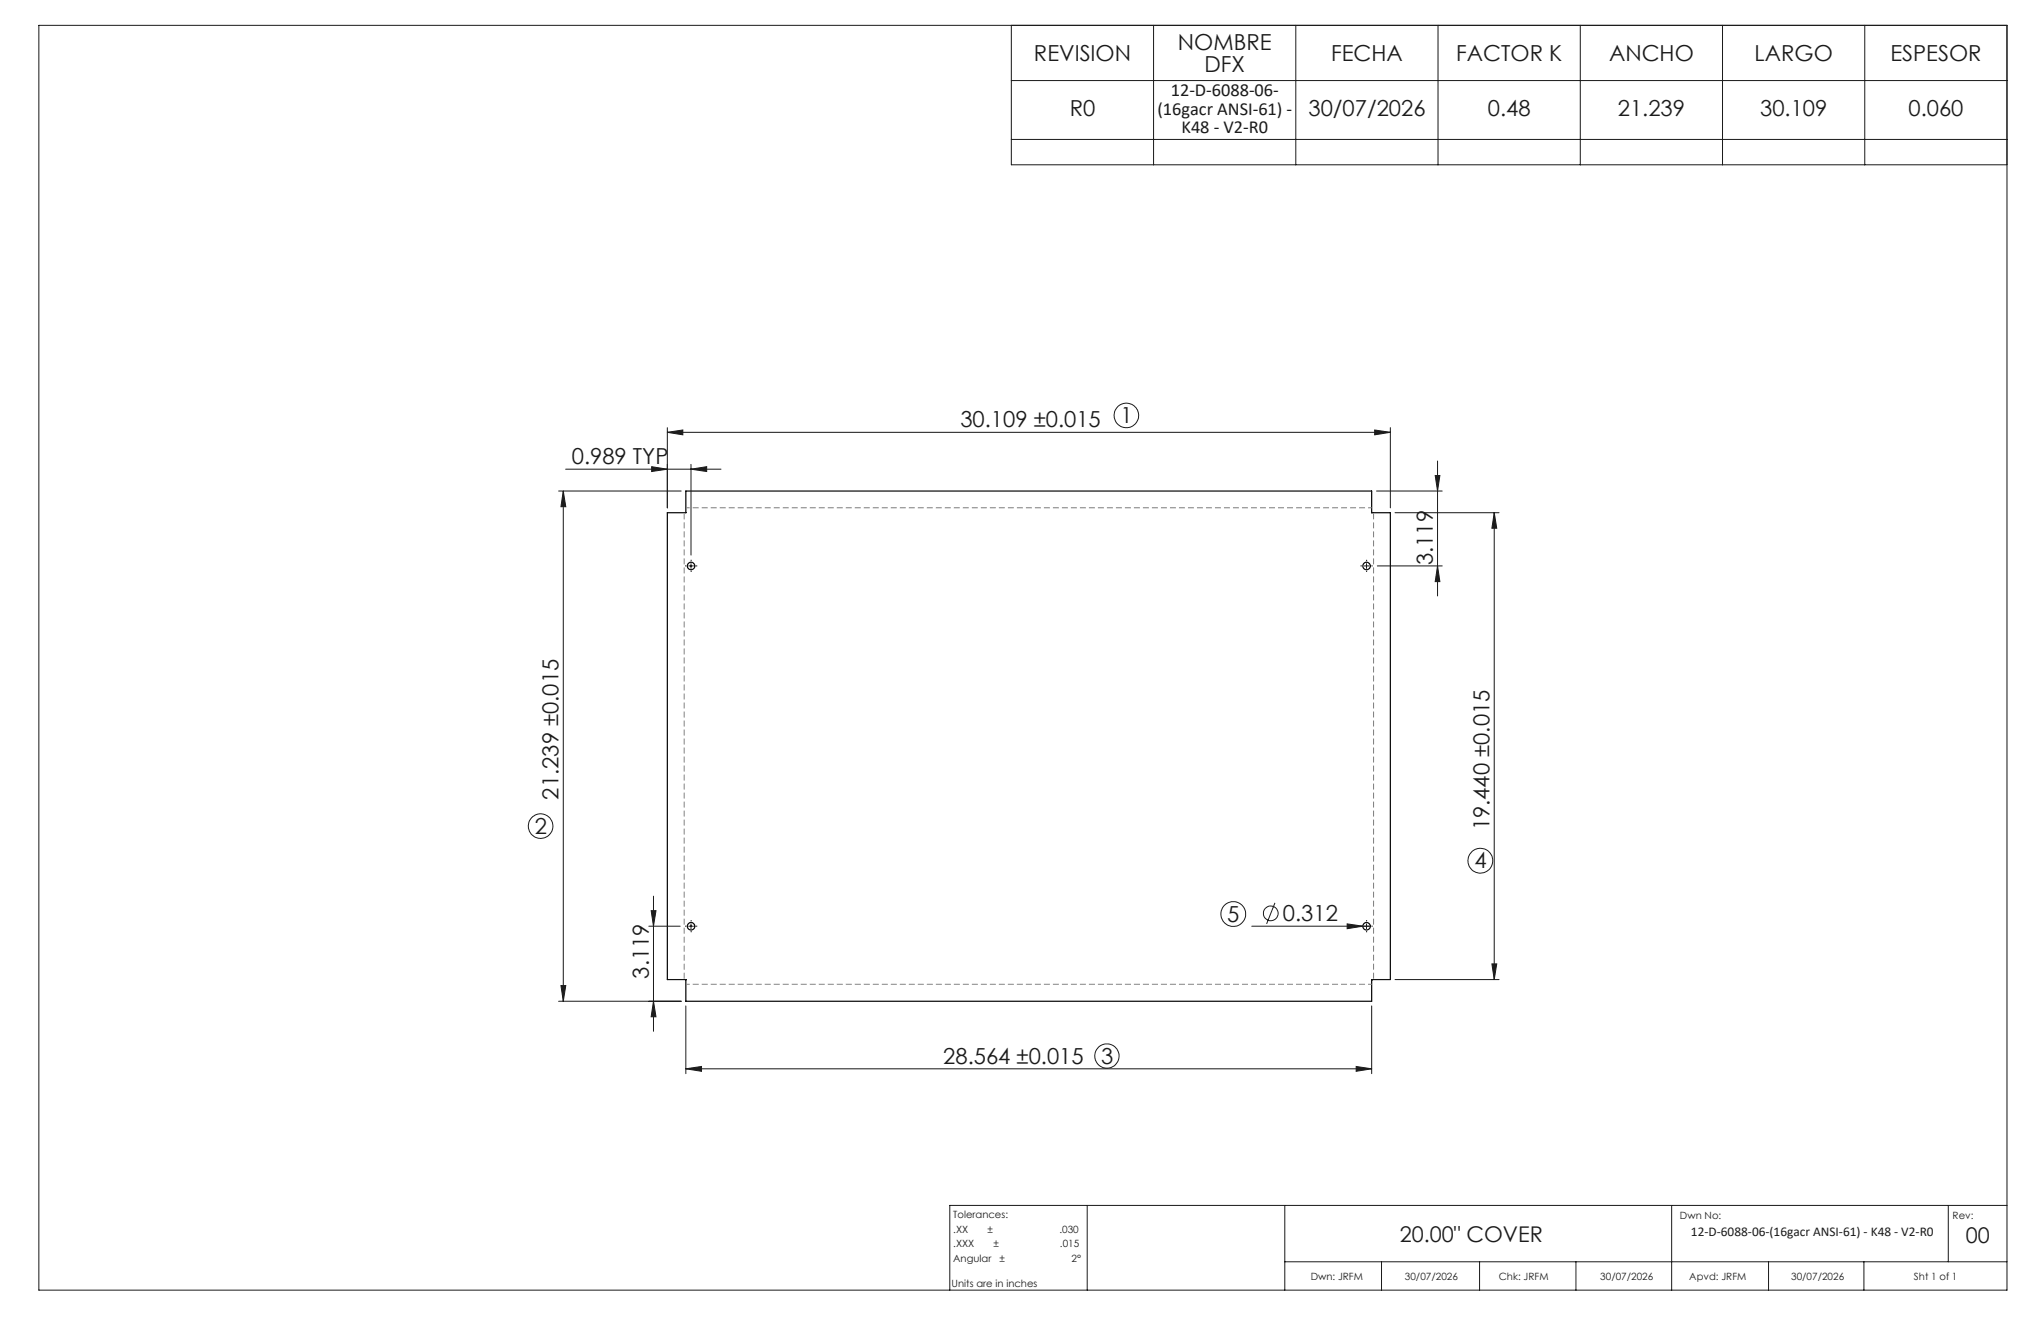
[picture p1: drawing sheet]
<svg xmlns="http://www.w3.org/2000/svg" width="432mm" height="279mm" viewBox="0 0 432 279" stroke-linecap="round" stroke-linejoin="round" font-family="sans-serif">
<g fill="none" stroke="#191924" stroke-width=".21">
<path d="M8.2 5.4h416.4v267.5h-416.4zM214 5.4v29.5h210.6M214 17h210.6M244.1 5.4v29.5M274.1 5.4v29.5M304.2 5.4v29.5M334.3 5.4v29.5M364.4 5.4v29.5M394.5 5.4v29.5M214 29.5h210.6M119.7 99.2h32.8M137.9 98.7l3.3 .5-3.3 .5z"/>
<path d="M141.2 91.4l3.3-.5v1.1zM141.2 90.5v16.9M141.2 91.4h152.9M146.2 99.2l3.3-.5v1zM146.2 98.2v19.2M290.8 90.9l3.3 .5-3.3 .6zM294.1 90.5v16.9M304.1 97.5v28.5M118.2 103.9h25.9M119.2 103.9l.5 3.3h-1zM119.2 103.9v107.9M145.7 119.7h1"/>
<path d="M146.2 119.2v1M288.6 119.7h1M289.1 119.2v1M291.2 103.9h13.9M291.4 119.7h13.7M295.1 108.4h22M303.6 100.6h1l-.5 3.3zM304.1 119.7l.5 3.3h-1zM316.1 108.4l.6 3.3h-1.1zM316.1 108.4v98.8M137.3 195.9h6.6M137.8 192.6h1l-.5 3.3z"/>
<path d="M138.3 189.5v28.6M145.7 195.9h1M146.2 195.4v1M264.8 195.9h25.1M269.7 191l-1.7 4.4M285 195.4l3.3 .5-3.3 .5zM289.1 195.4v1M118.2 211.8h25.9M118.7 208.5h1l-.5 3.3zM138.3 211.8l.5 3.3h-1zM145.1 212.8v14.3M290.2 212.8v14.3"/>
<path d="M295.1 207.2h22M315.6 203.9h1.1l-.6 3.3zM145.1 226.1l3.3-.5v1zM145.1 226.1h145.1M286.9 225.6l3.3 .5-3.3 .5zM230 255v17.9M271.8 255v17.9M353.7 255v17.9M412.2 255v11.9M424.6 255h-223.7v17.9M271.8 266.9h152.8M292.3 266.9v6"/>
<path d="M313 266.9v6M333.4 266.9v6M374.2 266.9v6M394.3 266.9v6"/>
<circle cx="238.3" cy="87.9" r="2.6"/>
<circle cx="114.4" cy="174.7" r="2.61"/>
<circle cx="260.9" cy="193.3" r="2.62"/>
<circle cx="268.9" cy="193.2" r="1.55"/>
<circle cx="313.2" cy="182" r="2.62"/>
<circle cx="234.2" cy="223.4" r="2.57"/>
</g>
<g fill="none" stroke="#000" stroke-width=".25">
<path d="M145.1 108.4v-4.5h145.1v4.5M145.1 108.4h-3.9v98.8h3.9v4.6h145.1v-4.6h3.9v-98.8h-3.9M145.1 108.4h.1M290.2 108.4h.1M290.2 207.2h.1"/>
<circle cx="146.2" cy="119.7" r=".8"/>
<circle cx="289.1" cy="119.7" r=".8"/>
<circle cx="146.2" cy="195.9" r=".8"/>
<circle cx="289.1" cy="195.9" r=".8"/>
</g>
<g fill="none" stroke="#191924" stroke-width=".21" stroke-dasharray="15.2 1.3 1.3 1.3" stroke-linecap="butt">
<path d="M145.2 119.7h-.3M146.2 118.7v-.3M147.2 119.7h.3M288.1 119.7h-.3M289.1 118.7v-.3M290.1 119.7h.3M146.2 120.7v.3M289.1 120.7v.3M145.2 195.9h-.3M146.2 194.9v-.3M146.2 196.9v.3M147.2 195.9h.3"/>
<path d="M288.1 195.9h-.3M289.1 194.9v-.3M289.1 196.9v.3M290.1 195.9h.3"/>
</g>
<path d="M144.8 108.4v98.8M290.6 207.2v-98.8" fill="none" stroke="#808080" stroke-width=".21" stroke-dasharray="1.3 .6" stroke-dashoffset="-.2" stroke-linecap="butt"/>
<path d="M290.2 107.4h-145.1M145.1 208.2h145.1" fill="none" stroke="#808080" stroke-width=".21" stroke-dasharray="1.3 .6" stroke-dashoffset=".5" stroke-linecap="butt"/>
<g fill="#191924">
<path d="M285 195.4l3.3 .5-3.3 .5z"/>
<path d="M286.9 225.6l3.3 .5-3.3 .5zM145.1 226.1l3.3-.5v1zM146.2 99.2l3.3-.5v1zM137.9 98.7l3.3 .5-3.3 .5z"/>
<path d="M119.2 103.9l.5 3.3h-1zM118.7 208.5h1l-.5 3.3zM316.1 108.4l.6 3.3h-1.1zM315.6 203.9h1.1l-.6 3.3zM137.8 192.6h1l-.5 3.3zM138.3 211.8l.5 3.3h-1zM303.6 100.6h1l-.5 3.3zM304.1 119.7l.5 3.3h-1z"/>
<path d="M141.2 91.4l3.3-.5v1.1zM290.8 90.9l3.3 .5-3.3 .6z"/>
</g>
<g font-size="4.7" fill="#191924">
<text x="249.2" y="10.6">NOMBRE</text>
<text x="218.8" y="12.9">REVISION</text>
<text x="254.8" y="15.1">DFX</text>
<text x="281.6" y="12.9">FECHA</text>
<text x="308.1" y="12.9">FACTOR K</text>
<text x="340.4" y="12.9">ANCHO</text>
<text x="371.2" y="12.9">LARGO</text>
<text x="399.9" y="12.9">ESPESOR</text>
<text x="226.3" y="24.5">R0</text>
<text x="276.8" y="24.5">30/07/2026</text>
<text x="314.8" y="24.5">0.48</text>
<text x="342.3" y="24.5">21.239</text>
<text x="372.4" y="24.5">30.109</text>
<text x="403.8" y="24.5">0.060</text>
<text x="237.1" y="89.5">1</text>
<text x="203.2" y="90.4">30.109 ±0.015</text>
<text x="121" y="98.2">0.989 TYP</text>
<text x="303.1" y="119.5" transform="rotate(-90 303.1 119.5)">3.119</text>
<text x="118.2" y="169.1" transform="rotate(-90 118.2 169.1)">21.239 ±0.015</text>
<text x="113.1" y="176.3">2</text>
<text x="315.1" y="175.6" transform="rotate(-90 315.1 175.6)">19.440 ±0.015</text>
<text x="312" y="183.6">4</text>
<text x="259.7" y="194.9">5</text>
<text x="271.4" y="194.9">0.312</text>
<text x="137.3" y="207" transform="rotate(-90 137.3 207)">3.119</text>
<text x="199.6" y="225">28.564 ±0.015</text>
<text x="233" y="225">3</text>
</g>
<g font-size="4.6" fill="#191924">
<text x="296.1" y="262.7">20.00&quot; COVER</text>
<text x="415.9" y="263">00</text>
</g>
<g font-size="3.9" fill="#191924">
<text x="247.7" y="20.3">12-D-6088-06-</text>
<text x="244.9" y="24.2">(16gacr ANSI-61) -</text>
<text x="250" y="28.1">K48 - V2-R0</text>
</g>
<text font-size="2.8" fill="#191924" x="357.8" y="261.5">12-D-6088-06-(16gacr ANSI-61) - K48 - V2-R0</text>
<g font-size="2.1" fill="#191924">
<text x="201.7" y="257.6">Tolerances:</text>
<text x="355.4" y="257.8">Dwn No:</text>
<text x="413.1" y="257.8">Rev:</text>
<text x="201.7" y="260.7">.XX</text>
<text x="201.7" y="263.9">.XXX</text>
<text x="208.9" y="260.7">±</text>
<text x="210.2" y="263.9">±</text>
<text x="224.1" y="260.7">.030</text>
<text x="224.3" y="263.9">.015</text>
<text x="201.7" y="267">Angular</text>
<text x="211.5" y="267">±</text>
<text x="226.7" y="267">2°</text>
<text x="201.3" y="272.3">Units are in inches</text>
<text x="277.3" y="270.7">Dwn: JRFM</text>
<text x="297.2" y="270.7">30/07/2026</text>
<text x="317.1" y="270.7">Chk: JRFM</text>
<text x="338.6" y="270.7">30/07/2026</text>
<text x="357.4" y="270.7">Apvd: JRFM</text>
<text x="378.9" y="270.7">30/07/2026</text>
<text x="404.9" y="270.7">Sht 1 of 1</text>
</g>
</svg>
